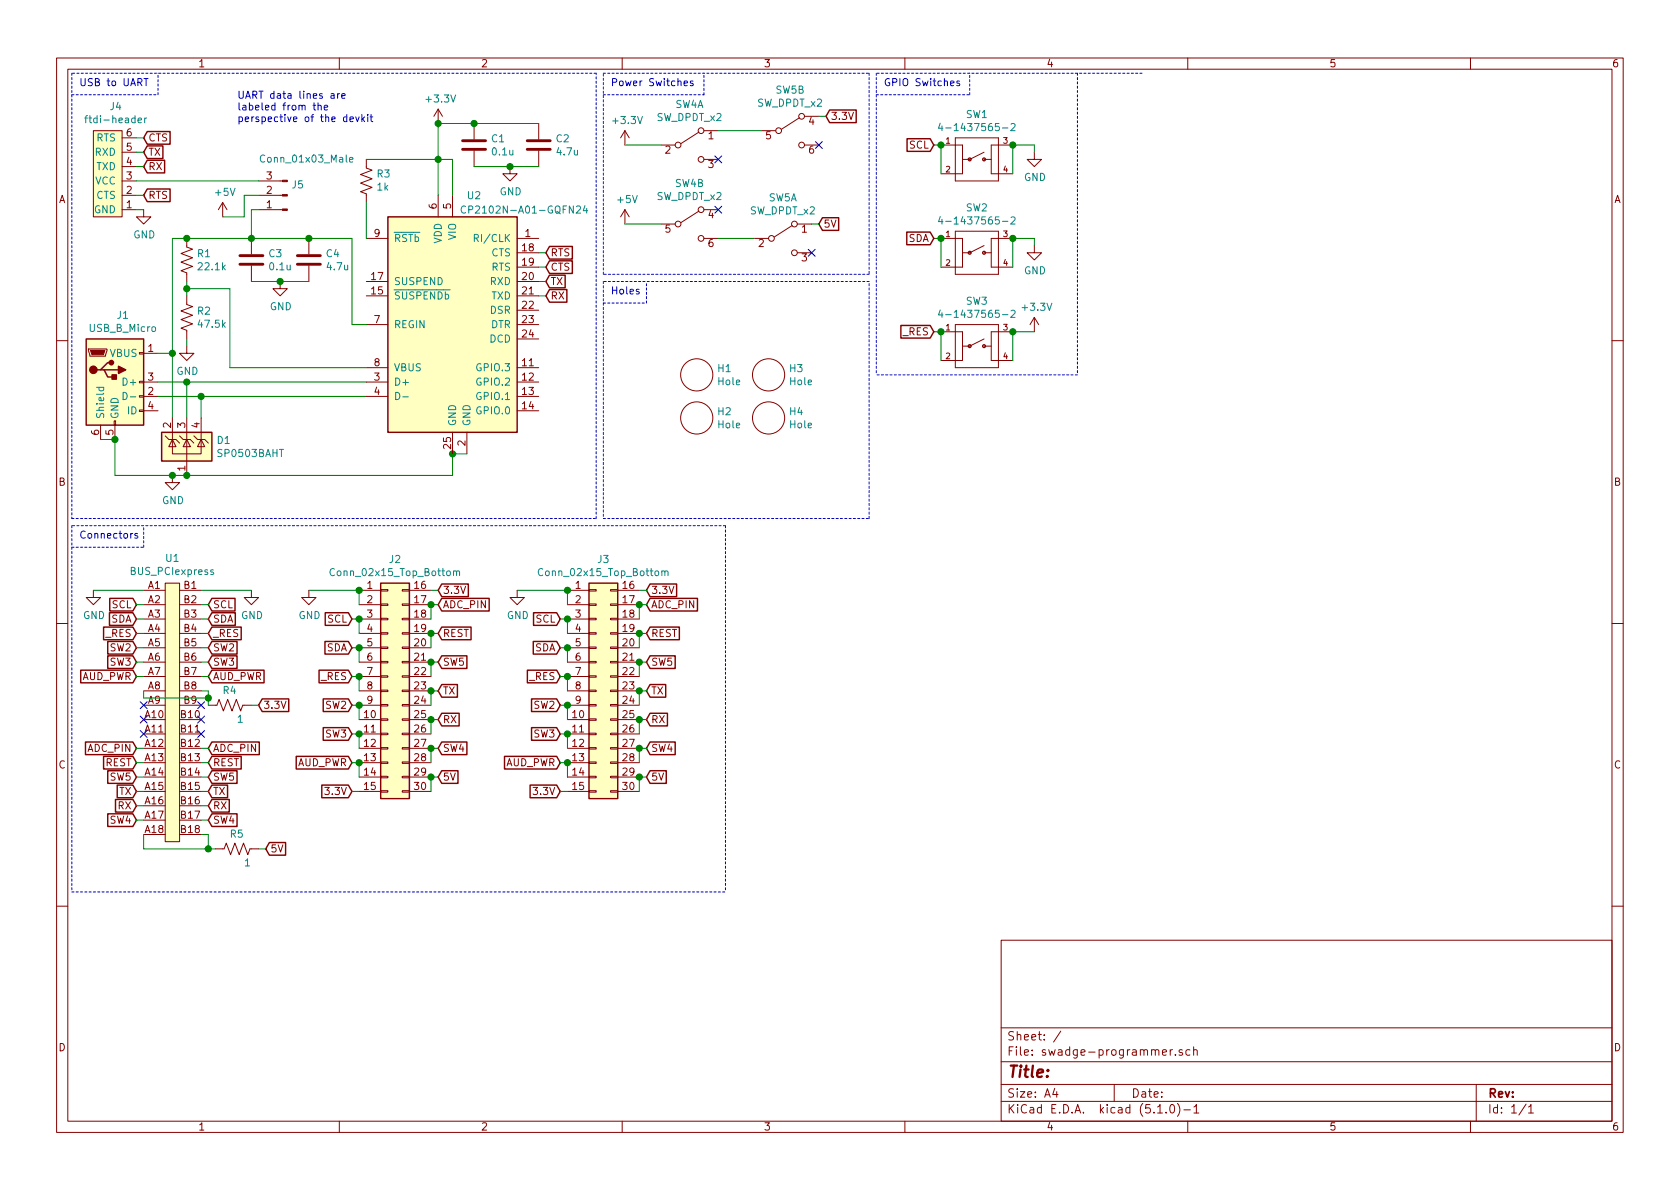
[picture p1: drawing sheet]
EESchema Schematic File Version 4
LIBS:swadge-programmer-cache
EELAYER 29 0
EELAYER END
$Descr A4 11693 8268
encoding utf-8
Sheet 1 1
Title ""
Date ""
Rev ""
Comp ""
Comment1 ""
Comment2 ""
Comment3 ""
Comment4 ""
$EndDescr
$Comp
L power:GND #PWR02
U 1 1
P 1750 4100
F 0 "#PWR02" H 1750 3850 50  0001 C CNN
F 1 "GND" H 1755 3927 50  0000 C CNN
F 2 "" H 1750 4100 50  0001 C CNN
F 3 "" H 1750 4100 50  0001 C CNN
	1    1750 4100
	1    0    0    -1  
$EndComp
Text GLabel 1450 4600 2    50   Input ~ 0
SW3
Text GLabel 1450 4700 2    50   Input ~ 0
AUD_PWR
Text GLabel 1450 5200 2    50   Input ~ 0
ADC_PIN
Text GLabel 1450 5400 2    50   Input ~ 0
SW5
Text GLabel 1450 5500 2    50   Input ~ 0
TX
Text GLabel 1450 4200 2    50   Input ~ 0
SCL
Text GLabel 1450 4300 2    50   Input ~ 0
SDA
Text GLabel 1450 5600 2    50   Input ~ 0
RX
Text GLabel 1450 4500 2    50   Input ~ 0
SW2
Text GLabel 1450 5300 2    50   Input ~ 0
REST
Text GLabel 1450 5700 2    50   Input ~ 0
SW4
Wire Wire Line
	1400 4300 1450 4300
$Comp
L power:GND #PWR05
U 1 1
P 7200 1050
F 0 "#PWR05" H 7200 800 50  0001 C CNN
F 1 "GND" H 7205 877 50  0000 C CNN
F 2 "" H 7200 1050 50  0001 C CNN
F 3 "" H 7200 1050 50  0001 C CNN
	1    7200 1050
	1    0    0    -1  
$EndComp
$Comp
L power:GND #PWR06
U 1 1
P 7200 1700
F 0 "#PWR06" H 7200 1450 50  0001 C CNN
F 1 "GND" H 7205 1527 50  0000 C CNN
F 2 "" H 7200 1700 50  0001 C CNN
F 3 "" H 7200 1700 50  0001 C CNN
	1    7200 1700
	1    0    0    -1  
$EndComp
Wire Wire Line
	7050 1650 7200 1650
Wire Wire Line
	7200 1650 7200 1700
Wire Wire Line
	7050 1000 7200 1000
Wire Wire Line
	7200 1000 7200 1050
Wire Wire Line
	6500 2300 6550 2300
Wire Wire Line
	6500 1650 6550 1650
Wire Wire Line
	6500 1000 6550 1000
Text GLabel 3800 1950 2    50   Input ~ 0
TX
Text GLabel 3800 2050 2    50   Input ~ 0
RX
Wire Wire Line
	3750 1950 3800 1950
Wire Wire Line
	3750 2050 3800 2050
$Comp
L Swadge_Parts:USB_B_Micro J1
U 1 1
P 800 2650
F 0 "J1" H 855 3117 50  0000 C CNN
F 1 "USB_B_Micro" H 855 3026 50  0000 C CNN
F 2 "Swadge_Parts:USB_Micro-B_Molex_47346-0001" H 950 2600 50  0001 C CNN
F 3 "https://www.molex.com/pdm_docs/sd/473460001_sd.pdf" H 950 2600 50  0001 C CNN
F 4 "112" H 0   0   50  0001 C CNN "Cost100"
F 5 "WM17141CT-ND" H 0   0   50  0001 C CNN "Digikey"
F 6 "Y" H 0   0   50  0001 C CNN "Substitutable"
	1    800  2650
	1    0    0    -1  
$EndComp
Wire Wire Line
	1100 2650 1300 2650
Wire Wire Line
	700  3050 800  3050
Wire Wire Line
	3250 3150 3150 3150
Connection ~ 800  3050
$Comp
L power:GND #PWR08
U 1 1
P 1200 3300
F 0 "#PWR08" H 1200 3050 50  0001 C CNN
F 1 "GND" H 1205 3127 50  0000 C CNN
F 2 "" H 1200 3300 50  0001 C CNN
F 3 "" H 1200 3300 50  0001 C CNN
	1    1200 3300
	1    0    0    -1  
$EndComp
$Comp
L Swadge_Parts:SP0503BAHT D1
U 1 1
P 1300 3100
F 0 "D1" H 1505 3146 50  0000 L CNN
F 1 "SP0503BAHT" H 1505 3055 50  0000 L CNN
F 2 "Swadge_Parts:SOT-143" H 1525 3050 50  0001 L CNN
F 3 "http://www.littelfuse.com/~/media/files/littelfuse/technical%20resources/documents/data%20sheets/sp05xxba.pdf" H 1425 3225 50  0001 C CNN
F 4 "95" H 0   0   50  0001 C CNN "Cost100"
F 5 "F2715CT-ND" H 0   0   50  0001 C CNN "Digikey"
F 6 "Y" H 0   0   50  0001 C CNN "Substitutable"
	1    1300 3100
	1    0    0    -1  
$EndComp
Wire Wire Line
	1200 2900 1200 2450
Wire Wire Line
	1300 2900 1300 2650
Connection ~ 1300 2650
Wire Wire Line
	1400 2900 1400 2750
Wire Wire Line
	1400 2750 2550 2750
Wire Wire Line
	800  3050 800  3300
Wire Wire Line
	3150 3300 3150 3150
Connection ~ 1200 3300
$Comp
L Swadge_Parts:R_US R1
U 1 1
P 1300 1800
F 0 "R1" H 1368 1846 50  0000 L CNN
F 1 "22.1k" H 1368 1755 50  0000 L CNN
F 2 "Swadge_Parts:R_0603_1608Metric" V 1340 1790 50  0001 C CNN
F 3 "~" H 1300 1800 50  0001 C CNN
F 4 "10" H 0   0   50  0001 C CNN "Cost100"
F 5 "RMCF0603FT22K1CT-ND" H 0   0   50  0001 C CNN "Digikey"
F 6 "Y" H 0   0   50  0001 C CNN "Substitutable"
	1    1300 1800
	1    0    0    -1  
$EndComp
$Comp
L Swadge_Parts:R_US R2
U 1 1
P 1300 2200
F 0 "R2" H 1368 2246 50  0000 L CNN
F 1 "47.5k" H 1368 2155 50  0000 L CNN
F 2 "Swadge_Parts:R_0603_1608Metric" V 1340 2190 50  0001 C CNN
F 3 "~" H 1300 2200 50  0001 C CNN
F 4 "10" H 0   0   50  0001 C CNN "Cost100"
F 5 "P47.5KHCT-ND" H 0   0   50  0001 C CNN "Digikey"
F 6 "Y" H 0   0   50  0001 C CNN "Substitutable"
	1    1300 2200
	1    0    0    -1  
$EndComp
Wire Wire Line
	1300 1950 1300 2000
$Comp
L power:GND #PWR010
U 1 1
P 1300 2400
F 0 "#PWR010" H 1300 2150 50  0001 C CNN
F 1 "GND" H 1305 2227 50  0000 C CNN
F 2 "" H 1300 2400 50  0001 C CNN
F 3 "" H 1300 2400 50  0001 C CNN
	1    1300 2400
	1    0    0    -1  
$EndComp
Wire Wire Line
	1300 2350 1300 2400
Connection ~ 3150 3150
$Comp
L Swadge_Parts:CP2102N-A01-GQFN24 U2
U 1 1
P 3150 2250
F 0 "U2" H 3300 3150 50  0000 C CNN
F 1 "CP2102N-A01-GQFN24" H 3650 3050 50  0000 C CNN
F 2 "Swadge_Parts:QFN-24-1EP_4x4mm_P0.5mm_EP2.6x2.6mm" H 3600 1450 50  0001 L CNN
F 3 "http://www.silabs.com/support%20documents/technicaldocs/cp2102n-datasheet.pdf" H 3200 1200 50  0001 C CNN
F 4 "135" H 0   0   50  0001 C CNN "Cost100"
F 5 "336-4737-1-ND" H 0   0   50  0001 C CNN "Digikey"
F 6 "Y" H 0   0   50  0001 C CNN "Substitutable"
	1    3150 2250
	1    0    0    -1  
$EndComp
Wire Wire Line
	2550 2550 1600 2550
Wire Wire Line
	1600 2550 1600 2000
Connection ~ 1300 2000
Wire Wire Line
	1300 2000 1300 2050
Wire Wire Line
	1300 1650 1200 1650
Wire Wire Line
	1200 1650 1200 2450
Wire Wire Line
	2550 2250 2450 2250
Wire Wire Line
	2450 2250 2450 1650
Connection ~ 1300 1650
Connection ~ 1200 2450
Wire Wire Line
	1100 2450 1200 2450
Wire Wire Line
	800  3300 1200 3300
$Comp
L Swadge_Parts:R_US R3
U 1 1
P 2550 1250
F 0 "R3" H 2482 1204 50  0000 R CNN
F 1 "1k" H 2482 1295 50  0000 R CNN
F 2 "Swadge_Parts:R_0603_1608Metric" V 2590 1240 50  0001 C CNN
F 3 "~" H 2550 1250 50  0001 C CNN
F 4 "10" H 0   0   50  0001 C CNN "Cost100"
F 5 "311-1.00KHRCT-ND" H 0   0   50  0001 C CNN "Digikey"
F 6 "Y" H 0   0   50  0001 C CNN "Substitutable"
	1    2550 1250
	-1   0    0    1   
$EndComp
Wire Wire Line
	2550 1400 2550 1650
$Comp
L power:+5V #PWR09
U 1 1
P 1550 1500
F 0 "#PWR09" H 1550 1350 50  0001 C CNN
F 1 "+5V" H 1565 1673 50  0000 C CNN
F 2 "" H 1550 1500 50  0001 C CNN
F 3 "" H 1550 1500 50  0001 C CNN
	1    1550 1500
	1    0    0    -1  
$EndComp
$Comp
L power:+3.3V #PWR012
U 1 1
P 3050 850
F 0 "#PWR012" H 3050 700 50  0001 C CNN
F 1 "+3.3V" H 3065 1023 50  0000 C CNN
F 2 "" H 3050 850 50  0001 C CNN
F 3 "" H 3050 850 50  0001 C CNN
	1    3050 850 
	1    0    0    -1  
$EndComp
$Comp
L Swadge_Parts:C C4
U 1 1
P 2150 1800
F 0 "C4" H 2265 1846 50  0000 L CNN
F 1 "4.7u" H 2265 1755 50  0000 L CNN
F 2 "Swadge_Parts:C_0603_1608Metric" H 2188 1650 50  0001 C CNN
F 3 "~" H 2150 1800 50  0001 C CNN
F 4 "10" H 0   0   50  0001 C CNN "Cost100"
F 5 "1276-1045-1-ND" H 0   0   50  0001 C CNN "Digikey"
F 6 "Y" H 0   0   50  0001 C CNN "Substitutable"
	1    2150 1800
	1    0    0    -1  
$EndComp
$Comp
L Swadge_Parts:C C3
U 1 1
P 1750 1800
F 0 "C3" H 1865 1846 50  0000 L CNN
F 1 "0.1u" H 1865 1755 50  0000 L CNN
F 2 "Swadge_Parts:C_0603_1608Metric" H 1788 1650 50  0001 C CNN
F 3 "~" H 1750 1800 50  0001 C CNN
F 4 "10" H 0   0   50  0001 C CNN "Cost100"
F 5 "1276-1000-1-ND" H 0   0   50  0001 C CNN "Digikey"
F 6 "Y" H 0   0   50  0001 C CNN "Substitutable"
	1    1750 1800
	1    0    0    -1  
$EndComp
$Comp
L Swadge_Parts:C C2
U 1 1
P 3750 1000
F 0 "C2" H 3865 1046 50  0000 L CNN
F 1 "4.7u" H 3865 955 50  0000 L CNN
F 2 "Swadge_Parts:C_0603_1608Metric" H 3788 850 50  0001 C CNN
F 3 "~" H 3750 1000 50  0001 C CNN
F 4 "10" H 0   0   50  0001 C CNN "Cost100"
F 5 "1276-1045-1-ND" H 0   0   50  0001 C CNN "Digikey"
F 6 "Y" H 0   0   50  0001 C CNN "Substitutable"
	1    3750 1000
	1    0    0    -1  
$EndComp
$Comp
L Swadge_Parts:C C1
U 1 1
P 3300 1000
F 0 "C1" H 3415 1046 50  0000 L CNN
F 1 "0.1u" H 3415 955 50  0000 L CNN
F 2 "Swadge_Parts:C_0603_1608Metric" H 3338 850 50  0001 C CNN
F 3 "~" H 3300 1000 50  0001 C CNN
F 4 "10" H 0   0   50  0001 C CNN "Cost100"
F 5 "1276-1000-1-ND" H 0   0   50  0001 C CNN "Digikey"
F 6 "Y" H 0   0   50  0001 C CNN "Substitutable"
	1    3300 1000
	1    0    0    -1  
$EndComp
Wire Wire Line
	1300 1650 1750 1650
Wire Wire Line
	1300 2000 1600 2000
Wire Wire Line
	1300 2650 2550 2650
Wire Wire Line
	1100 2750 1400 2750
Connection ~ 1400 2750
Connection ~ 2150 1650
Wire Wire Line
	2150 1650 2450 1650
Connection ~ 1750 1650
Wire Wire Line
	1750 1650 2150 1650
Wire Wire Line
	1750 1950 1950 1950
$Comp
L power:GND #PWR011
U 1 1
P 1950 1950
F 0 "#PWR011" H 1950 1700 50  0001 C CNN
F 1 "GND" H 1955 1777 50  0000 C CNN
F 2 "" H 1950 1950 50  0001 C CNN
F 3 "" H 1950 1950 50  0001 C CNN
	1    1950 1950
	1    0    0    -1  
$EndComp
Connection ~ 1950 1950
Wire Wire Line
	1950 1950 2150 1950
Wire Wire Line
	3050 1350 3050 1100
Wire Wire Line
	3050 850  3300 850 
Connection ~ 3050 850 
Wire Wire Line
	3300 850  3750 850 
Connection ~ 3300 850 
Wire Wire Line
	3300 1150 3550 1150
$Comp
L power:GND #PWR013
U 1 1
P 3550 1150
F 0 "#PWR013" H 3550 900 50  0001 C CNN
F 1 "GND" H 3555 977 50  0000 C CNN
F 2 "" H 3550 1150 50  0001 C CNN
F 3 "" H 3550 1150 50  0001 C CNN
	1    3550 1150
	1    0    0    -1  
$EndComp
Connection ~ 3550 1150
Wire Wire Line
	3550 1150 3750 1150
Wire Wire Line
	3150 1350 3150 1100
Wire Wire Line
	3150 1100 3050 1100
Connection ~ 3050 1100
Wire Wire Line
	3050 1100 3050 850 
Wire Wire Line
	3050 1100 2550 1100
$Comp
L Swadge_Parts:SW_DPDT_x2 SW4
U 1 1
P 4800 1000
F 0 "SW4" H 4800 1285 50  0000 C CNN
F 1 "SW_DPDT_x2" H 4800 1194 50  0000 C CNN
F 2 "Swadge_Parts:JS202011CQN" H 4800 1000 50  0001 C CNN
F 3 "https://www.ckswitches.com/media/1422/js.pdf" H 4800 1000 50  0001 C CNN
F 4 "45" H 0   0   50  0001 C CNN "Cost100"
F 5 "401-2001-ND" H 0   0   50  0001 C CNN "Digikey"
F 6 "Y" H 0   0   50  0001 C CNN "Substitutable"
	1    4800 1000
	1    0    0    -1  
$EndComp
$Comp
L Swadge_Parts:SW_DPDT_x2 SW4
U 2 1
P 4800 1550
F 0 "SW4" H 4800 1835 50  0000 C CNN
F 1 "SW_DPDT_x2" H 4800 1744 50  0000 C CNN
F 2 "Swadge_Parts:JS202011CQN" H 4800 1550 50  0001 C CNN
F 3 "https://www.ckswitches.com/media/1422/js.pdf" H 4800 1550 50  0001 C CNN
F 4 "45" H 0   0   50  0001 C CNN "Cost100"
F 5 "401-2001-ND" H 0   0   50  0001 C CNN "Digikey"
F 6 "Y" H 0   0   50  0001 C CNN "Substitutable"
	2    4800 1550
	1    0    0    -1  
$EndComp
$Comp
L power:+5V #PWR03
U 1 1
P 4350 1550
F 0 "#PWR03" H 4350 1400 50  0001 C CNN
F 1 "+5V" H 4365 1723 50  0000 C CNN
F 2 "" H 4350 1550 50  0001 C CNN
F 3 "" H 4350 1550 50  0001 C CNN
	1    4350 1550
	1    0    0    -1  
$EndComp
$Comp
L power:+3.3V #PWR01
U 1 1
P 4350 1000
F 0 "#PWR01" H 4350 850 50  0001 C CNN
F 1 "+3.3V" H 4365 1173 50  0000 C CNN
F 2 "" H 4350 1000 50  0001 C CNN
F 3 "" H 4350 1000 50  0001 C CNN
	1    4350 1000
	1    0    0    -1  
$EndComp
Wire Wire Line
	4350 1000 4600 1000
Wire Wire Line
	4350 1550 4600 1550
Text GLabel 5750 800  2    50   Input ~ 0
3.3V
Text GLabel 5700 1550 2    50   Input ~ 0
5V
NoConn ~ 5000 1100
NoConn ~ 5000 1450
Text GLabel 1800 4900 2    50   Input ~ 0
3.3V
Text GLabel 1850 5900 2    50   Input ~ 0
5V
Wire Wire Line
	1450 5900 1500 5900
Wire Wire Line
	7050 2300 7200 2300
$Comp
L Swadge_Parts:SW_DPDT_x2 SW5
U 2 1
P 5500 900
F 0 "SW5" H 5500 1185 50  0000 C CNN
F 1 "SW_DPDT_x2" H 5500 1094 50  0000 C CNN
F 2 "Swadge_Parts:JS202011CQN" H 5500 900 50  0001 C CNN
F 3 "https://www.ckswitches.com/media/1422/js.pdf" H 5500 900 50  0001 C CNN
F 4 "45" H 0   0   50  0001 C CNN "Cost100"
F 5 "401-2001-ND" H 0   0   50  0001 C CNN "Digikey"
F 6 "Y" H 0   0   50  0001 C CNN "Substitutable"
	2    5500 900 
	1    0    0    -1  
$EndComp
$Comp
L Swadge_Parts:SW_DPDT_x2 SW5
U 1 1
P 5450 1650
F 0 "SW5" H 5450 1935 50  0000 C CNN
F 1 "SW_DPDT_x2" H 5450 1844 50  0000 C CNN
F 2 "Swadge_Parts:JS202011CQN" H 5450 1650 50  0001 C CNN
F 3 "https://www.ckswitches.com/media/1422/js.pdf" H 5450 1650 50  0001 C CNN
F 4 "45" H 0   0   50  0001 C CNN "Cost100"
F 5 "401-2001-ND" H 0   0   50  0001 C CNN "Digikey"
F 6 "Y" H 0   0   50  0001 C CNN "Substitutable"
	1    5450 1650
	1    0    0    -1  
$EndComp
Wire Wire Line
	5000 900  5300 900 
Wire Wire Line
	5000 1650 5250 1650
NoConn ~ 5700 1000
NoConn ~ 5650 1750
Wire Wire Line
	5700 800  5750 800 
Wire Wire Line
	5650 1550 5700 1550
Wire Notes Line
	4200 500  6050 500 
Wire Notes Line
	6050 500  6050 1900
Wire Notes Line
	6050 1900 4200 1900
Wire Notes Line
	4200 1900 4200 500 
Wire Notes Line
	4150 500  500  500 
Wire Notes Line
	500  500  500  3600
Wire Notes Line
	500  3600 4150 3600
Wire Notes Line
	4150 3600 4150 500 
Wire Notes Line
	5050 3650 500  3650
Wire Notes Line
	500  3650 500  6200
Wire Notes Line
	500  6200 5050 6200
Wire Notes Line
	5050 3650 5050 6200
Wire Notes Line
	7950 500  6100 500 
Text Notes 4250 600  0    50   ~ 0
Power Switches
Text Notes 6150 600  0    50   ~ 0
GPIO Switches
Text Notes 550  600  0    50   ~ 0
USB to UART
Text Notes 550  3750 0    50   ~ 0
Connectors
Wire Notes Line
	500  3800 1000 3800
Wire Notes Line
	1000 3800 1000 3650
Wire Notes Line
	500  650  1100 650 
Wire Notes Line
	1100 650  1100 500 
Wire Notes Line
	4200 650  4900 650 
Wire Notes Line
	4900 650  4900 500 
Wire Notes Line
	6100 650  6750 650 
Wire Notes Line
	6750 650  6750 500 
Connection ~ 1300 3300
Wire Wire Line
	1300 3300 3150 3300
Wire Wire Line
	1200 3300 1300 3300
$Comp
L Swadge_Parts:R_US R4
U 1 1
P 1600 4900
F 0 "R4" V 1700 4850 50  0000 L CNN
F 1 "1" V 1500 4800 50  0000 L CNN
F 2 "Swadge_Parts:R_Axial_DIN0207_L6.3mm_D2.5mm_P10.16mm_Horizontal" V 1640 4890 50  0001 C CNN
F 3 "~" H 1600 4900 50  0001 C CNN
F 4 "10" H 0   800 50  0001 C CNN "Cost100"
F 5 "RNF14FTD1R00CT-ND" H 0   800 50  0001 C CNN "Digikey"
F 6 "Y" H 0   800 50  0001 C CNN "Substitutable"
	1    1600 4900
	0    -1   -1   0   
$EndComp
Wire Wire Line
	1800 4900 1750 4900
$Comp
L Swadge_Parts:R_US R5
U 1 1
P 1650 5900
F 0 "R5" V 1750 5850 50  0000 L CNN
F 1 "1" V 1550 5800 50  0000 L CNN
F 2 "Swadge_Parts:R_Axial_DIN0207_L6.3mm_D2.5mm_P10.16mm_Horizontal" V 1690 5890 50  0001 C CNN
F 3 "~" H 1650 5900 50  0001 C CNN
F 4 "10" H 50  700 50  0001 C CNN "Cost100"
F 5 "RNF14FTD1R00CT-ND" H 50  700 50  0001 C CNN "Digikey"
F 6 "Y" H 50  700 50  0001 C CNN "Substitutable"
	1    1650 5900
	0    -1   -1   0   
$EndComp
Wire Wire Line
	1850 5900 1800 5900
$Comp
L Swadge_Parts:Hole H1
U 1 1
P 4850 2600
F 0 "H1" H 4990 2646 50  0000 L CNN
F 1 "Hole" H 4990 2555 50  0000 L CNN
F 2 "Swadge_Parts:Hole" H 4850 2600 50  0001 C CNN
F 3 "https://www.bumperspecialties.com/wp-content/uploads/2017/01/Bumper-Technical-Drawing-BS02.pdf" H 4850 2600 50  0001 C CNN
F 4 "9" H 0   0   50  0001 C CNN "Cost100"
F 5 "2042-1007-ND" H 0   0   50  0001 C CNN "Digikey"
F 6 "Y" H 0   0   50  0001 C CNN "Substitutable"
	1    4850 2600
	1    0    0    -1  
$EndComp
$Comp
L Swadge_Parts:Hole H3
U 1 1
P 5350 2600
F 0 "H3" H 5490 2646 50  0000 L CNN
F 1 "Hole" H 5490 2555 50  0000 L CNN
F 2 "Swadge_Parts:Hole" H 5350 2600 50  0001 C CNN
F 3 "https://www.bumperspecialties.com/wp-content/uploads/2017/01/Bumper-Technical-Drawing-BS02.pdf" H 5350 2600 50  0001 C CNN
F 4 "9" H 0   0   50  0001 C CNN "Cost100"
F 5 "2042-1007-ND" H 0   0   50  0001 C CNN "Digikey"
F 6 "Y" H 0   0   50  0001 C CNN "Substitutable"
	1    5350 2600
	1    0    0    -1  
$EndComp
$Comp
L Swadge_Parts:Hole H2
U 1 1
P 4850 2900
F 0 "H2" H 4990 2946 50  0000 L CNN
F 1 "Hole" H 4990 2855 50  0000 L CNN
F 2 "Swadge_Parts:Hole" H 4850 2900 50  0001 C CNN
F 3 "https://www.bumperspecialties.com/wp-content/uploads/2017/01/Bumper-Technical-Drawing-BS02.pdf" H 4850 2900 50  0001 C CNN
F 4 "9" H 0   0   50  0001 C CNN "Cost100"
F 5 "2042-1007-ND" H 0   0   50  0001 C CNN "Digikey"
F 6 "Y" H 0   0   50  0001 C CNN "Substitutable"
	1    4850 2900
	1    0    0    -1  
$EndComp
$Comp
L Swadge_Parts:Hole H4
U 1 1
P 5350 2900
F 0 "H4" H 5490 2946 50  0000 L CNN
F 1 "Hole" H 5490 2855 50  0000 L CNN
F 2 "Swadge_Parts:Hole" H 5350 2900 50  0001 C CNN
F 3 "https://www.bumperspecialties.com/wp-content/uploads/2017/01/Bumper-Technical-Drawing-BS02.pdf" H 5350 2900 50  0001 C CNN
F 4 "9" H 0   0   50  0001 C CNN "Cost100"
F 5 "2042-1007-ND" H 0   0   50  0001 C CNN "Digikey"
F 6 "Y" H 0   0   50  0001 C CNN "Substitutable"
	1    5350 2900
	1    0    0    -1  
$EndComp
Wire Notes Line
	4200 1950 4200 3600
Wire Notes Line
	4200 3600 6050 3600
Wire Notes Line
	6050 3600 6050 1950
Wire Notes Line
	6050 1950 4200 1950
Text Notes 4250 2050 0    50   ~ 0
Holes
Wire Notes Line
	4200 2100 4500 2100
Wire Notes Line
	4500 2100 4500 1950
$Comp
L Swadge_Parts:4-1437565-2 SW1
U 1 1
P 6800 1100
F 0 "SW1" H 6800 1415 50  0000 C CNN
F 1 "4-1437565-2" H 6800 1324 50  0000 C CNN
F 2 "Swadge_Parts:SW_4-1437565-2" H 6800 1100 50  0001 L BNN
F 3 "https://www.te.com/commerce/DocumentDelivery/DDEController?Action=srchrtrv&DocNm=2-1437565-7&DocType=Customer+Drawing&DocLang=English" H 6800 1100 50  0001 L BNN
F 4 "Switch Tactile OFF _ON_ SPST Round Button Gull Wing 0.05A 24VDC 1VA 9.18N SMD T/R" H 6800 1100 50  0001 L BNN "Description"
F 5 "TE Connectivity" H 6800 1100 50  0001 L BNN "Manufacturer"
F 6 "FSM4JSMATR" H 6800 1100 50  0001 L BNN "MPN"
F 7 "450-1759-1-ND" H 7440 2070 50  0001 C CNN "Digikey"
F 8 "34" H 6800 1100 10  0001 C CNN "Cost100"
F 9 "Y" H 6800 1100 10  0001 C CNN "Substitutable"
	1    6800 1100
	1    0    0    -1  
$EndComp
$Comp
L Swadge_Parts:4-1437565-2 SW2
U 1 1
P 6800 1750
F 0 "SW2" H 6800 2065 50  0000 C CNN
F 1 "4-1437565-2" H 6800 1974 50  0000 C CNN
F 2 "Swadge_Parts:SW_4-1437565-2" H 6800 1750 50  0001 L BNN
F 3 "https://www.te.com/commerce/DocumentDelivery/DDEController?Action=srchrtrv&DocNm=2-1437565-7&DocType=Customer+Drawing&DocLang=English" H 6800 1750 50  0001 L BNN
F 4 "Switch Tactile OFF _ON_ SPST Round Button Gull Wing 0.05A 24VDC 1VA 9.18N SMD T/R" H 6800 1750 50  0001 L BNN "Description"
F 5 "TE Connectivity" H 6800 1750 50  0001 L BNN "Manufacturer"
F 6 "FSM4JSMATR" H 6800 1750 50  0001 L BNN "MPN"
F 7 "450-1759-1-ND" H 7440 2720 50  0001 C CNN "Digikey"
F 8 "34" H 6800 1750 10  0001 C CNN "Cost100"
F 9 "Y" H 6800 1750 10  0001 C CNN "Substitutable"
	1    6800 1750
	1    0    0    -1  
$EndComp
$Comp
L Swadge_Parts:4-1437565-2 SW3
U 1 1
P 6800 2400
F 0 "SW3" H 6800 2715 50  0000 C CNN
F 1 "4-1437565-2" H 6800 2624 50  0000 C CNN
F 2 "Swadge_Parts:SW_4-1437565-2" H 6800 2400 50  0001 L BNN
F 3 "https://www.te.com/commerce/DocumentDelivery/DDEController?Action=srchrtrv&DocNm=2-1437565-7&DocType=Customer+Drawing&DocLang=English" H 6800 2400 50  0001 L BNN
F 4 "Switch Tactile OFF _ON_ SPST Round Button Gull Wing 0.05A 24VDC 1VA 9.18N SMD T/R" H 6800 2400 50  0001 L BNN "Description"
F 5 "TE Connectivity" H 6800 2400 50  0001 L BNN "Manufacturer"
F 6 "FSM4JSMATR" H 6800 2400 50  0001 L BNN "MPN"
F 7 "450-1759-1-ND" H 7440 3370 50  0001 C CNN "Digikey"
F 8 "34" H 6800 2400 10  0001 C CNN "Cost100"
F 9 "Y" H 6800 2400 10  0001 C CNN "Substitutable"
	1    6800 2400
	1    0    0    -1  
$EndComp
Wire Wire Line
	7050 2300 7050 2500
Connection ~ 7050 2300
Wire Wire Line
	6550 2500 6550 2300
Connection ~ 6550 2300
Wire Wire Line
	6550 1850 6550 1650
Connection ~ 6550 1650
Wire Wire Line
	7050 1650 7050 1850
Connection ~ 7050 1650
Wire Wire Line
	7050 1200 7050 1000
Connection ~ 7050 1000
Wire Wire Line
	6550 1000 6550 1200
Connection ~ 6550 1000
Wire Notes Line
	6100 500  6100 2600
Wire Notes Line
	7500 500  7500 2600
Wire Notes Line
	7500 2600 6100 2600
$Comp
L Swadge_Parts:ftdi-header J4
U 1 1
P 850 1150
F 0 "J4" H 894 735 50  0000 C CNN
F 1 "ftdi-header" H 894 826 50  0000 C CNN
F 2 "Swadge_Parts:ftdi-header" H 800 1850 50  0001 C CNN
F 3 "https://www.ftdichip.com/Support/Documents/DataSheets/Cables/DS_TTL-232R_CABLES.pdf" H 700 1750 50  0001 C CNN
F 4 "n/a" H 1050 1650 50  0001 C CNN "Digikey"
F 5 "0" H 1150 1750 50  0001 C CNN "Cost100"
F 6 "n" H 1250 1850 50  0001 C CNN "Substitutable"
F 7 "y" H 1350 1950 50  0001 C CNN "NOBOM"
	1    850  1150
	-1   0    0    1   
$EndComp
Text GLabel 1000 1050 2    50   Input ~ 0
TX
Text GLabel 1000 1150 2    50   Input ~ 0
RX
Wire Wire Line
	950  1050 1000 1050
Wire Wire Line
	950  1150 1000 1150
$Comp
L power:GND #PWR0101
U 1 1
P 1000 1450
F 0 "#PWR0101" H 1000 1200 50  0001 C CNN
F 1 "GND" H 1005 1277 50  0000 C CNN
F 2 "" H 1000 1450 50  0001 C CNN
F 3 "" H 1000 1450 50  0001 C CNN
	1    1000 1450
	1    0    0    -1  
$EndComp
Wire Wire Line
	950  1450 1000 1450
Text GLabel 3800 1750 2    50   Input ~ 0
RTS
Text GLabel 3800 1850 2    50   Input ~ 0
CTS
Wire Wire Line
	3800 1750 3750 1750
Wire Wire Line
	3800 1850 3750 1850
Text GLabel 1000 950  2    50   Input ~ 0
CTS
Text GLabel 1000 1350 2    50   Input ~ 0
RTS
Wire Wire Line
	950  950  1000 950 
Wire Wire Line
	950  1350 1000 1350
$Comp
L power:+3.3V #PWR0102
U 1 1
P 7200 2300
F 0 "#PWR0102" H 7200 2150 50  0001 C CNN
F 1 "+3.3V" H 7215 2473 50  0000 C CNN
F 2 "" H 7200 2300 50  0001 C CNN
F 3 "" H 7200 2300 50  0001 C CNN
	1    7200 2300
	1    0    0    -1  
$EndComp
Text Notes 1650 850  0    50   ~ 0
UART data lines are\nlabeled from the\nperspective of the devkit
$Comp
L Swadge_Parts:Conn_01x03_Male J5
U 1 1
P 2000 1350
F 0 "J5" H 1973 1280 50  0000 R CNN
F 1 "Conn_01x03_Male" H 2200 1100 50  0000 R CNN
F 2 "Swadge_Parts:PinHeader_1x03_P2.54mm_Vertical" H 1900 1450 50  0001 C CNN
F 3 "~" H 2000 1550 50  0001 C CNN
F 4 "1849-1003-ND" H 2100 1650 50  0001 C CNN "Digikey"
F 5 "10" H 2200 1750 50  0001 C CNN "Cost100"
F 6 "Y" H 2300 1850 50  0001 C CNN "Substitutable"
	1    2000 1350
	-1   0    0    1   
$EndComp
Wire Wire Line
	1750 1650 1750 1450
Wire Wire Line
	950  1250 1800 1250
Wire Wire Line
	1800 1450 1750 1450
Wire Wire Line
	1800 1350 1700 1350
Wire Wire Line
	1700 1350 1700 1500
Wire Wire Line
	1700 1500 1550 1500
$Comp
L Swadge_Parts:BUS_PCIexpress U1
U 1 1
P 1200 4950
F 0 "U1" H 1200 6025 50  0000 C CNN
F 1 "BUS_PCIexpress" H 1200 5934 50  0000 C CNN
F 2 "Swadge_Parts:10018784-10210TLF" H 1200 5300 50  0001 C CNN
F 3 "https://www.amphenol-icc.com/media/wysiwyg/files/drawing/10018784.pdf" H 1200 5300 50  0001 C CNN
F 4 "0" H 0   0   50  0001 C CNN "Cost100"
F 5 "609-2029-ND" H 0   0   50  0001 C CNN "Digikey"
F 6 "Y" H 0   0   50  0001 C CNN "Substitutable"
	1    1200 4950
	1    0    0    -1  
$EndComp
Wire Wire Line
	1400 4100 1750 4100
Wire Wire Line
	1400 4200 1450 4200
Wire Wire Line
	1400 4500 1450 4500
Wire Wire Line
	1400 4600 1450 4600
Wire Wire Line
	1400 4700 1450 4700
Wire Wire Line
	1450 4900 1450 4850
Wire Wire Line
	1450 4800 1400 4800
Wire Wire Line
	1400 5200 1450 5200
Wire Wire Line
	1400 5300 1450 5300
Wire Wire Line
	1400 5400 1450 5400
Wire Wire Line
	1400 5500 1450 5500
Wire Wire Line
	1400 5600 1450 5600
Wire Wire Line
	1400 5700 1450 5700
Wire Wire Line
	1400 5800 1450 5800
Wire Wire Line
	1450 5800 1450 5900
Text GLabel 1450 4400 2    50   Input ~ 0
_RES
Wire Wire Line
	1450 4400 1400 4400
NoConn ~ 1400 4900
NoConn ~ 1400 5000
NoConn ~ 1400 5100
NoConn ~ 1000 5100
NoConn ~ 1000 5000
NoConn ~ 1000 4900
$Comp
L power:GND #PWR0103
U 1 1
P 650 4100
F 0 "#PWR0103" H 650 3850 50  0001 C CNN
F 1 "GND" H 655 3927 50  0000 C CNN
F 2 "" H 650 4100 50  0001 C CNN
F 3 "" H 650 4100 50  0001 C CNN
	1    650  4100
	1    0    0    -1  
$EndComp
Text GLabel 950  4600 0    50   Input ~ 0
SW3
Text GLabel 950  4700 0    50   Input ~ 0
AUD_PWR
Text GLabel 950  5200 0    50   Input ~ 0
ADC_PIN
Text GLabel 950  5400 0    50   Input ~ 0
SW5
Text GLabel 950  5500 0    50   Input ~ 0
TX
Text GLabel 950  4200 0    50   Input ~ 0
SCL
Text GLabel 950  4300 0    50   Input ~ 0
SDA
Text GLabel 950  5600 0    50   Input ~ 0
RX
Text GLabel 950  4500 0    50   Input ~ 0
SW2
Text GLabel 950  5300 0    50   Input ~ 0
REST
Text GLabel 950  5700 0    50   Input ~ 0
SW4
Text GLabel 950  4400 0    50   Input ~ 0
_RES
Wire Wire Line
	650  4100 1000 4100
Wire Wire Line
	1000 4800 1000 4850
Wire Wire Line
	1000 4850 1450 4850
Connection ~ 1450 4850
Wire Wire Line
	1450 4850 1450 4800
Wire Wire Line
	1000 5800 1000 5900
Wire Wire Line
	1000 5900 1450 5900
Connection ~ 1450 5900
Wire Wire Line
	950  5700 1000 5700
Wire Wire Line
	950  5600 1000 5600
Wire Wire Line
	950  5500 1000 5500
Wire Wire Line
	950  5400 1000 5400
Wire Wire Line
	950  5300 1000 5300
Wire Wire Line
	950  5200 1000 5200
Wire Wire Line
	950  4700 1000 4700
Wire Wire Line
	950  4600 1000 4600
Wire Wire Line
	1000 4500 950  4500
Wire Wire Line
	950  4400 1000 4400
Wire Wire Line
	1000 4300 950  4300
Wire Wire Line
	950  4200 1000 4200
Text GLabel 3900 4300 0    50   Input ~ 0
SCL
Text GLabel 3900 4500 0    50   Input ~ 0
SDA
Text GLabel 3900 4700 0    50   Input ~ 0
_RES
Text GLabel 3900 4900 0    50   Input ~ 0
SW2
Text GLabel 3900 5100 0    50   Input ~ 0
SW3
Text GLabel 3900 5300 0    50   Input ~ 0
AUD_PWR
Text GLabel 3900 5500 0    50   Input ~ 0
3.3V
Text GLabel 4500 4400 2    50   Input ~ 0
REST
Text GLabel 4500 4600 2    50   Input ~ 0
SW5
Text GLabel 4500 4800 2    50   Input ~ 0
TX
Text GLabel 4500 5000 2    50   Input ~ 0
RX
Text GLabel 4500 5200 2    50   Input ~ 0
SW4
Text GLabel 4500 5400 2    50   Input ~ 0
5V
$Comp
L Swadge_Parts:Conn_02x15_Top_Bottom J3
U 1 1
P 4150 4800
F 0 "J3" H 4200 5717 50  0000 C CNN
F 1 "Conn_02x15_Top_Bottom" H 4200 5626 50  0000 C CNN
F 2 "Swadge_Parts:PinHeader_2x15_P2.54mm_Vertical" H 4150 4800 50  0001 C CNN
F 3 "https://drawings-pdf.s3.amazonaws.com/11636.pdf" H 4150 4800 50  0001 C CNN
F 4 "S2012EC-15-ND" H 4150 4800 50  0001 C CNN "Digikey"
F 5 "57" H 4150 4800 50  0001 C CNN "Cost100"
F 6 "Y" H 4150 4800 50  0001 C CNN "Substitutable"
	1    4150 4800
	1    0    0    -1  
$EndComp
Wire Wire Line
	3950 4100 3950 4200
Wire Wire Line
	3950 4300 3950 4400
Wire Wire Line
	3950 4500 3950 4600
Wire Wire Line
	3950 4700 3950 4800
Wire Wire Line
	3950 4900 3950 5000
Wire Wire Line
	3950 5100 3950 5200
Wire Wire Line
	3950 5300 3950 5400
Wire Wire Line
	4450 4200 4450 4300
Wire Wire Line
	4450 4400 4450 4500
Wire Wire Line
	4450 4600 4450 4700
Wire Wire Line
	4450 4800 4450 4900
Wire Wire Line
	4450 5000 4450 5100
Wire Wire Line
	4450 5200 4450 5300
Wire Wire Line
	4450 5400 4450 5500
Text GLabel 4500 4200 2    50   Input ~ 0
ADC_PIN
Text GLabel 4500 4100 2    50   Input ~ 0
3.3V
$Comp
L power:GND #PWR07
U 1 1
P 3600 4100
F 0 "#PWR07" H 3600 3850 50  0001 C CNN
F 1 "GND" H 3605 3927 50  0000 C CNN
F 2 "" H 3600 4100 50  0001 C CNN
F 3 "" H 3600 4100 50  0001 C CNN
	1    3600 4100
	1    0    0    -1  
$EndComp
Wire Wire Line
	3600 4100 3950 4100
Connection ~ 3950 4100
Wire Wire Line
	3900 4300 3950 4300
Connection ~ 3950 4300
Wire Wire Line
	3900 4500 3950 4500
Connection ~ 3950 4500
Wire Wire Line
	3900 4700 3950 4700
Connection ~ 3950 4700
Wire Wire Line
	3900 4900 3950 4900
Connection ~ 3950 4900
Wire Wire Line
	3900 5100 3950 5100
Connection ~ 3950 5100
Wire Wire Line
	3900 5300 3950 5300
Connection ~ 3950 5300
Wire Wire Line
	3900 5500 3950 5500
Wire Wire Line
	4500 4100 4450 4100
Wire Wire Line
	4500 4200 4450 4200
Connection ~ 4450 4200
Wire Wire Line
	4500 4400 4450 4400
Connection ~ 4450 4400
Wire Wire Line
	4500 4600 4450 4600
Connection ~ 4450 4600
Wire Wire Line
	4500 4800 4450 4800
Connection ~ 4450 4800
Wire Wire Line
	4500 5000 4450 5000
Connection ~ 4450 5000
Wire Wire Line
	4500 5200 4450 5200
Connection ~ 4450 5200
Wire Wire Line
	4500 5400 4450 5400
Connection ~ 4450 5400
Text GLabel 2450 4300 0    50   Input ~ 0
SCL
Text GLabel 2450 4500 0    50   Input ~ 0
SDA
Text GLabel 2450 4700 0    50   Input ~ 0
_RES
Text GLabel 2450 4900 0    50   Input ~ 0
SW2
Text GLabel 2450 5100 0    50   Input ~ 0
SW3
Text GLabel 2450 5300 0    50   Input ~ 0
AUD_PWR
Text GLabel 2450 5500 0    50   Input ~ 0
3.3V
Text GLabel 3050 4400 2    50   Input ~ 0
REST
Text GLabel 3050 4600 2    50   Input ~ 0
SW5
Text GLabel 3050 4800 2    50   Input ~ 0
TX
Text GLabel 3050 5000 2    50   Input ~ 0
RX
Text GLabel 3050 5200 2    50   Input ~ 0
SW4
Text GLabel 3050 5400 2    50   Input ~ 0
5V
$Comp
L Swadge_Parts:Conn_02x15_Top_Bottom J2
U 1 1
P 2700 4800
F 0 "J2" H 2750 5717 50  0000 C CNN
F 1 "Conn_02x15_Top_Bottom" H 2750 5626 50  0000 C CNN
F 2 "Swadge_Parts:PinHeader_2x15_P2.54mm_Vertical" H 2700 4800 50  0001 C CNN
F 3 "https://drawings-pdf.s3.amazonaws.com/11636.pdf" H 2700 4800 50  0001 C CNN
F 4 "S2012EC-15-ND" H 2700 4800 50  0001 C CNN "Digikey"
F 5 "57" H 2700 4800 50  0001 C CNN "Cost100"
F 6 "Y" H 2700 4800 50  0001 C CNN "Substitutable"
	1    2700 4800
	1    0    0    -1  
$EndComp
Wire Wire Line
	2500 4100 2500 4200
Wire Wire Line
	2500 4300 2500 4400
Wire Wire Line
	2500 4500 2500 4600
Wire Wire Line
	2500 4700 2500 4800
Wire Wire Line
	2500 4900 2500 5000
Wire Wire Line
	2500 5100 2500 5200
Wire Wire Line
	2500 5300 2500 5400
Wire Wire Line
	3000 4200 3000 4300
Wire Wire Line
	3000 4400 3000 4500
Wire Wire Line
	3000 4600 3000 4700
Wire Wire Line
	3000 4800 3000 4900
Wire Wire Line
	3000 5000 3000 5100
Wire Wire Line
	3000 5200 3000 5300
Wire Wire Line
	3000 5400 3000 5500
Text GLabel 3050 4200 2    50   Input ~ 0
ADC_PIN
Text GLabel 3050 4100 2    50   Input ~ 0
3.3V
$Comp
L power:GND #PWR04
U 1 1
P 2150 4100
F 0 "#PWR04" H 2150 3850 50  0001 C CNN
F 1 "GND" H 2155 3927 50  0000 C CNN
F 2 "" H 2150 4100 50  0001 C CNN
F 3 "" H 2150 4100 50  0001 C CNN
	1    2150 4100
	1    0    0    -1  
$EndComp
Wire Wire Line
	2150 4100 2500 4100
Connection ~ 2500 4100
Wire Wire Line
	2450 4300 2500 4300
Connection ~ 2500 4300
Wire Wire Line
	2450 4500 2500 4500
Connection ~ 2500 4500
Wire Wire Line
	2450 4700 2500 4700
Connection ~ 2500 4700
Wire Wire Line
	2450 4900 2500 4900
Connection ~ 2500 4900
Wire Wire Line
	2450 5100 2500 5100
Connection ~ 2500 5100
Wire Wire Line
	2450 5300 2500 5300
Connection ~ 2500 5300
Wire Wire Line
	2450 5500 2500 5500
Wire Wire Line
	3050 4100 3000 4100
Wire Wire Line
	3050 4200 3000 4200
Connection ~ 3000 4200
Wire Wire Line
	3050 4400 3000 4400
Connection ~ 3000 4400
Wire Wire Line
	3050 4600 3000 4600
Connection ~ 3000 4600
Wire Wire Line
	3050 4800 3000 4800
Connection ~ 3000 4800
Wire Wire Line
	3050 5000 3000 5000
Connection ~ 3000 5000
Wire Wire Line
	3050 5200 3000 5200
Connection ~ 3000 5200
Wire Wire Line
	3050 5400 3000 5400
Connection ~ 3000 5400
Text GLabel 6500 1000 0    50   Input ~ 0
SCL
Text GLabel 6500 1650 0    50   Input ~ 0
SDA
Text GLabel 6500 2300 0    50   Input ~ 0
_RES
$EndSCHEMATC
